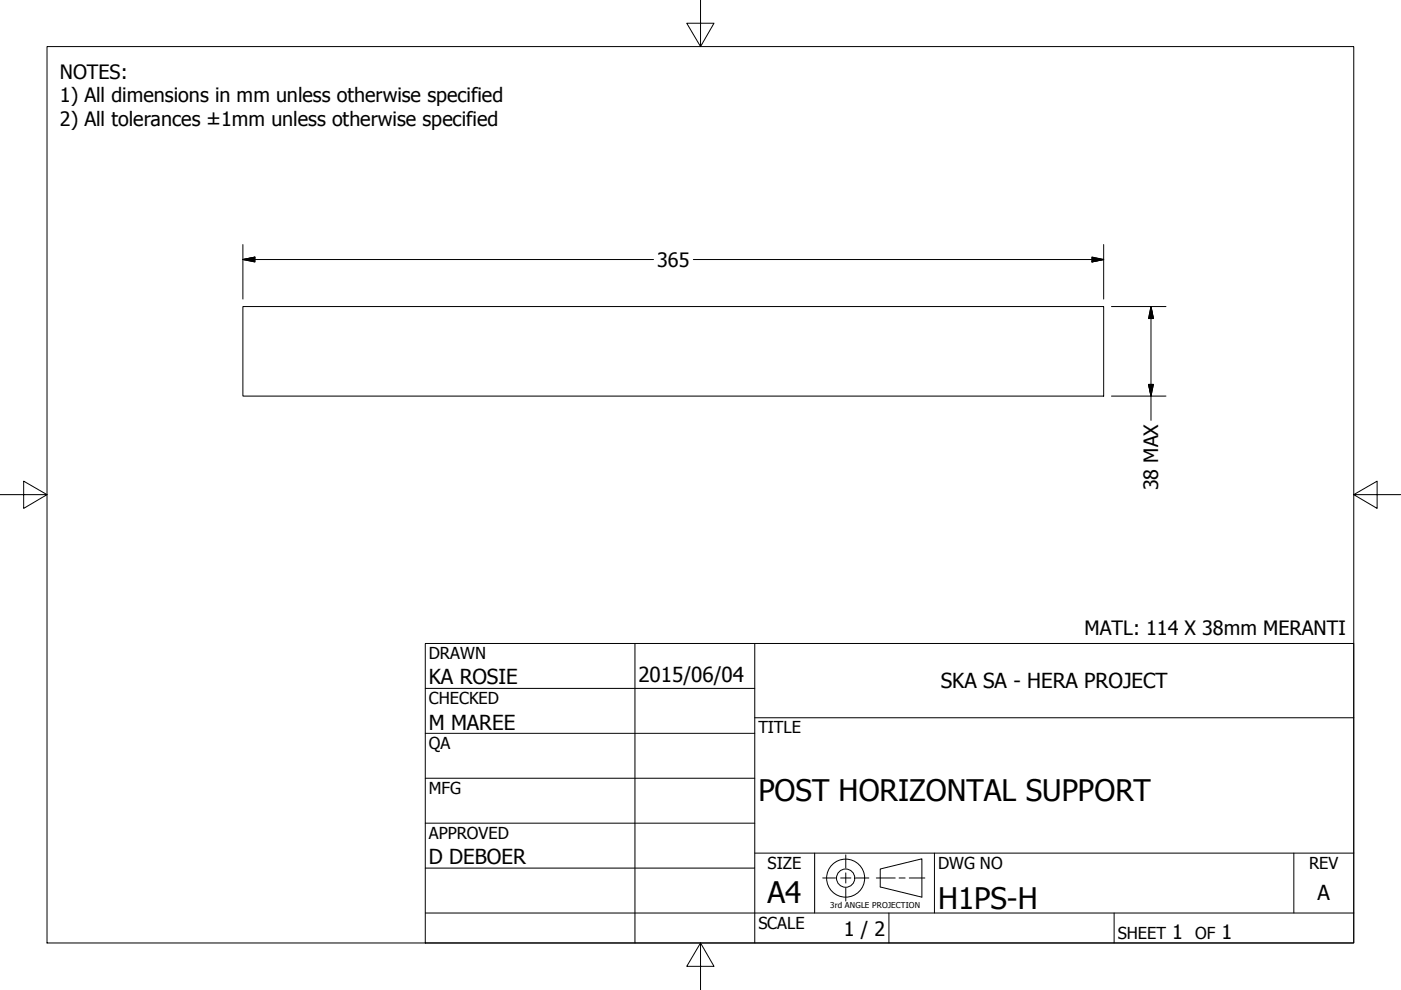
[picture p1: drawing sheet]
<svg xmlns="http://www.w3.org/2000/svg" width="297mm" height="210mm" viewBox="0 0 297 210" stroke-linecap="round" stroke-linejoin="round" font-family="sans-serif">
<!-- layer: Visible (ANSI) -->
<path d="M51.5 65h182.5v19h-182.5z" fill="none" stroke="#000" stroke-width=".21"/>
<!-- layer: Border (ANSI) -->
<path d="M148.5 -.1v10l-2.9-5h5.8l-2.9 5M10 9.9h277v190h-277zM0 104.9h10l-5-2.9v5.8l5-2.9M287 104.9l5 2.9v-5.8l-5 2.9h10M148.5 199.9l2.9 5h-5.8l2.9-5v10" fill="none" stroke="#000" stroke-width=".21"/>
<!-- layer: Title (ANSI) -->
<g fill="none" stroke="#000" stroke-width=".21">
<path d="M90.2 136.4h196.8v63.5h-196.8zM134.6 136.4v63.5M160 136.4v63.5M90.2 146h69.8M90.2 155.5h69.8M160 152.2h127M90.2 165h69.8M90.2 174.5h69.8M90.2 193.6h196.8M90.2 184.1h69.8M160 180.9h127M172.7 180.9v12.7"/>
<path d="M188.5 193.6v6.3M198.1 180.9v12.7M236.2 193.6v6.3M274.3 180.9v12.7"/>
</g>
<!-- layer: Dimension (ANSI) -->
<path d="M51.5 55l2.5-.5v1zM51.5 55h87.1M51.5 51.9v11.5M147 55h87M231.5 54.5l2.5 .5-2.5 .5zM234 51.9v11.5M235.6 65h11.6M244 65l.5 2.5h-1zM244 65v24.1M235.6 84h11.6M243.5 81.5h1l-.5 2.5z" fill="none" stroke="#000" stroke-width=".21"/>
<path d="M51.5 55l2.5-.5zM51.5 55l2.5-.5v1zM231.5 55.5l2.5-.5zM231.5 54.5l2.5 .5-2.5 .5zM244 65l.5 2.5zM244 65l.5 2.5h-1zM243.5 81.5l.5 2.5zM243.5 81.5h1l-.5 2.5z" fill="#000" stroke="#000" stroke-width=".21"/>
<!-- layer: Sketch Geometry (ANSI) -->
<g fill="none" stroke="#000" stroke-width=".21">
<path d="M174.4 186.2h2.8M178.2 186.2h2.2M179.3 181.3v2.8M179.3 185.1v2.1M179.3 188.2v2.8M181.4 186.2h2.8M185.8 186.2h4M186.6 184.2l8.9-2.1v8.1l-8.9-2.1zM190.6 186.2h1.3M192.8 186.2h3.3"/>
<circle cx="179.3" cy="186.2" r="4"/>
<circle cx="179.3" cy="186.2" r="1.94"/>
</g>
<g font-size="6.3">
<text x="160.8" y="169.8">POST HORIZONTAL SUPPORT</text>
<text x="162.8" y="191.4">A4</text>
<text x="198.9" y="192.7">H1PS-H</text>
</g>
<g font-size="4.4">
<text x="90.9" y="145.1">KA ROSIE</text>
<text x="135.4" y="144.5">2015/06/04</text>
<text x="199.5" y="145.9">SKA SA - HERA PROJECT</text>
<text x="90.9" y="154.7">M MAREE</text>
<text x="90.9" y="183.2">D DEBOER</text>
<text x="279.3" y="190.7">A</text>
</g>
<g font-size="4.2">
<text x="12.7" y="16.7">NOTES:</text>
<text x="12.7" y="21.7">1) All dimensions in mm unless otherwise specified</text>
<text x="12.7" y="26.7">2) All tolerances ±1mm unless otherwise specified</text>
<text x="139.3" y="56.6">365</text>
<text x="245.6" y="104" transform="rotate(-90 245.6 104)">38 MAX</text>
<text x="229.9" y="134.7">MATL: 114 X 38mm MERANTI</text>
<text x="178.9" y="198.5">1 / 2</text>
<text x="248.5" y="199.1">1</text>
<text x="259" y="199.1">1</text>
</g>
<g font-size="3.5">
<text x="90.9" y="139.7">DRAWN</text>
<text x="90.9" y="149.3">CHECKED</text>
<text x="160.8" y="155.5">TITLE</text>
<text x="90.9" y="158.8">QA</text>
<text x="90.9" y="168.3">MFG</text>
<text x="90.9" y="177.8">APPROVED</text>
<text x="162.8" y="184.2">SIZE</text>
<text x="198.9" y="184.2">DWG NO</text>
<text x="277.6" y="184.2">REV</text>
<text x="160.8" y="196.9">SCALE</text>
<text x="237" y="199.1">SHEET</text>
<text x="253.4" y="199.1">OF</text>
</g>
<text font-size="1.7" x="176" y="192.6">3rd ANGLE PROJECTION</text>
</svg>
